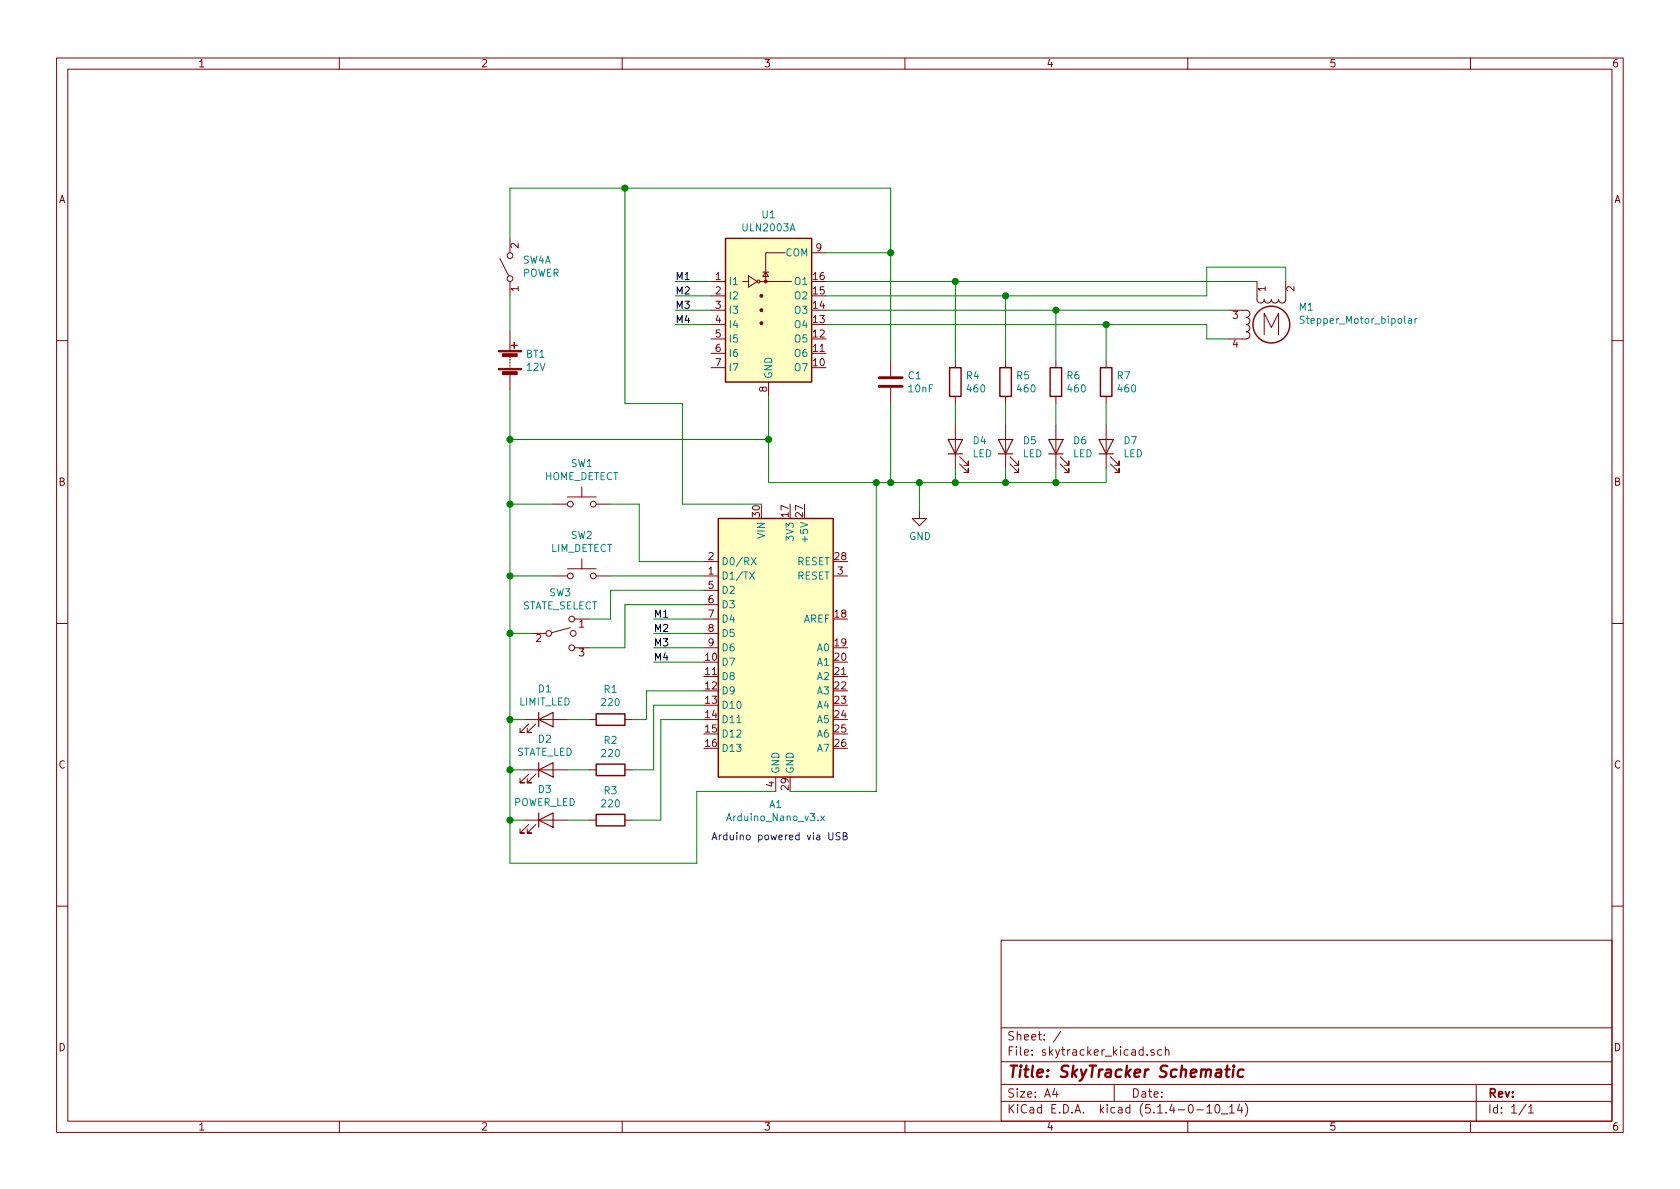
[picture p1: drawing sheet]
EESchema Schematic File Version 4
LIBS:skytracker_kicad-cache
EELAYER 30 0
EELAYER END
$Descr A4 11693 8268
encoding utf-8
Sheet 1 1
Title "SkyTracker Schematic"
Date ""
Rev ""
Comp ""
Comment1 ""
Comment2 ""
Comment3 ""
Comment4 ""
$EndDescr
$Comp
L Device:R R1
U 1 1
P 4250 5000
F 0 "R1" V 4457 5000 50  0000 C CNN
F 1 "220" V 4366 5000 50  0000 C CNN
F 2 "" V 4180 5000 50  0001 C CNN
F 3 "~" H 4250 5000 50  0001 C CNN
	1    4250 5000
	0    -1   -1   0   
$EndComp
$Comp
L MCU_Module:Arduino_Nano_v3.x A1
U 1 1
P 5400 4500
F 0 "A1" H 5400 3411 50  0000 C CNN
F 1 "Arduino_Nano_v3.x" H 5400 3320 50  0000 C CNN
F 2 "Module:Arduino_Nano" H 5550 3550 50  0001 L CNN
F 3 "http://www.mouser.com/pdfdocs/Gravitech_Arduino_Nano3_0.pdf" H 5400 3500 50  0001 C CNN
	1    5400 4500
	1    0    0    -1  
$EndComp
$Comp
L Device:R R3
U 1 1
P 4250 5700
F 0 "R3" V 4043 5700 50  0000 C CNN
F 1 "220" V 4134 5700 50  0000 C CNN
F 2 "" V 4180 5700 50  0001 C CNN
F 3 "~" H 4250 5700 50  0001 C CNN
	1    4250 5700
	0    1    1    0   
$EndComp
$Comp
L Device:R R2
U 1 1
P 4250 5350
F 0 "R2" V 4043 5350 50  0000 C CNN
F 1 "220" V 4134 5350 50  0000 C CNN
F 2 "" V 4180 5350 50  0001 C CNN
F 3 "~" H 4250 5350 50  0001 C CNN
	1    4250 5350
	0    1    1    0   
$EndComp
$Comp
L Device:LED D1
U 1 1
P 3800 5000
F 0 "D1" H 3793 5216 50  0000 C CNN
F 1 "LIMIT_LED" H 3793 5125 50  0000 C CNN
F 2 "" H 3800 5000 50  0001 C CNN
F 3 "~" H 3800 5000 50  0001 C CNN
	1    3800 5000
	1    0    0    -1  
$EndComp
$Comp
L Device:LED D2
U 1 1
P 3800 5350
F 0 "D2" H 3793 5566 50  0000 C CNN
F 1 "STATE_LED" H 3793 5475 50  0000 C CNN
F 2 "" H 3800 5350 50  0001 C CNN
F 3 "~" H 3800 5350 50  0001 C CNN
	1    3800 5350
	1    0    0    -1  
$EndComp
$Comp
L Device:LED D3
U 1 1
P 3800 5700
F 0 "D3" H 3793 5916 50  0000 C CNN
F 1 "POWER_LED" H 3793 5825 50  0000 C CNN
F 2 "" H 3800 5700 50  0001 C CNN
F 3 "~" H 3800 5700 50  0001 C CNN
	1    3800 5700
	1    0    0    -1  
$EndComp
Wire Wire Line
	4100 5350 3950 5350
Wire Wire Line
	3950 5000 4100 5000
Wire Wire Line
	3950 5700 4100 5700
Wire Wire Line
	3650 5000 3550 5000
Wire Wire Line
	3550 5000 3550 5350
Wire Wire Line
	3650 5350 3550 5350
Connection ~ 3550 5350
Wire Wire Line
	3550 5350 3550 5700
Wire Wire Line
	3650 5700 3550 5700
Connection ~ 3550 5700
$Comp
L Switch:SW_SPDT_MSM SW3
U 1 1
P 3900 4400
F 0 "SW3" H 3900 4685 50  0000 C CNN
F 1 "STATE_SELECT" H 3900 4594 50  0000 C CNN
F 2 "" H 3900 4400 50  0001 C CNN
F 3 "~" H 3900 4400 50  0001 C CNN
	1    3900 4400
	1    0    0    -1  
$EndComp
Connection ~ 3550 4400
Wire Wire Line
	3550 4400 3550 5000
Wire Wire Line
	3550 4400 3700 4400
$Comp
L Switch:SW_Push SW2
U 1 1
P 4050 4000
F 0 "SW2" H 4050 4285 50  0000 C CNN
F 1 "LIM_DETECT" H 4050 4194 50  0000 C CNN
F 2 "" H 4050 4200 50  0001 C CNN
F 3 "~" H 4050 4200 50  0001 C CNN
	1    4050 4000
	1    0    0    -1  
$EndComp
$Comp
L Switch:SW_Push SW1
U 1 1
P 4050 3500
F 0 "SW1" H 4050 3785 50  0000 C CNN
F 1 "HOME_DETECT" H 4050 3694 50  0000 C CNN
F 2 "" H 4050 3700 50  0001 C CNN
F 3 "~" H 4050 3700 50  0001 C CNN
	1    4050 3500
	1    0    0    -1  
$EndComp
Wire Wire Line
	4250 3500 4450 3500
Wire Wire Line
	4450 3500 4450 3900
Wire Wire Line
	4450 3900 4900 3900
Wire Wire Line
	3850 3500 3550 3500
Wire Wire Line
	3550 3500 3550 4000
Connection ~ 3550 5000
Wire Wire Line
	3850 4000 3550 4000
Wire Wire Line
	5500 5500 6100 5500
Wire Wire Line
	6100 5500 6100 3350
$Comp
L Transistor_Array:ULN2003A U1
U 1 1
P 5350 2150
F 0 "U1" H 5350 2817 50  0000 C CNN
F 1 "ULN2003A" H 5350 2726 50  0000 C CNN
F 2 "" H 5400 1600 50  0001 L CNN
F 3 "http://www.ti.com/lit/ds/symlink/uln2003a.pdf" H 5450 1950 50  0001 C CNN
	1    5350 2150
	1    0    0    -1  
$EndComp
Wire Wire Line
	4700 2250 4950 2250
Wire Wire Line
	6100 3350 5350 3350
$Comp
L Device:C C1
U 1 1
P 6200 2650
F 0 "C1" H 6315 2696 50  0000 L CNN
F 1 "10nF" H 6315 2605 50  0000 L CNN
F 2 "" H 6238 2500 50  0001 C CNN
F 3 "~" H 6200 2650 50  0001 C CNN
	1    6200 2650
	1    0    0    -1  
$EndComp
Wire Wire Line
	6200 2800 6200 3350
Wire Wire Line
	6200 3350 6100 3350
Connection ~ 6100 3350
Wire Wire Line
	6200 1750 6200 2500
Wire Wire Line
	8400 2250 8400 2350
Wire Wire Line
	5750 1950 6650 1950
Wire Wire Line
	5750 2050 7000 2050
Wire Wire Line
	5750 2150 7350 2150
Wire Wire Line
	5750 2250 7700 2250
$Comp
L Device:R R7
U 1 1
P 7700 2650
F 0 "R7" H 7770 2696 50  0000 L CNN
F 1 "460" H 7770 2605 50  0000 L CNN
F 2 "" V 7630 2650 50  0001 C CNN
F 3 "~" H 7700 2650 50  0001 C CNN
	1    7700 2650
	1    0    0    -1  
$EndComp
$Comp
L Device:R R6
U 1 1
P 7350 2650
F 0 "R6" H 7420 2696 50  0000 L CNN
F 1 "460" H 7420 2605 50  0000 L CNN
F 2 "" V 7280 2650 50  0001 C CNN
F 3 "~" H 7350 2650 50  0001 C CNN
	1    7350 2650
	1    0    0    -1  
$EndComp
$Comp
L Device:R R5
U 1 1
P 7000 2650
F 0 "R5" H 7070 2696 50  0000 L CNN
F 1 "460" H 7070 2605 50  0000 L CNN
F 2 "" V 6930 2650 50  0001 C CNN
F 3 "~" H 7000 2650 50  0001 C CNN
	1    7000 2650
	1    0    0    -1  
$EndComp
$Comp
L Device:R R4
U 1 1
P 6650 2650
F 0 "R4" H 6720 2696 50  0000 L CNN
F 1 "460" H 6720 2605 50  0000 L CNN
F 2 "" V 6580 2650 50  0001 C CNN
F 3 "~" H 6650 2650 50  0001 C CNN
	1    6650 2650
	1    0    0    -1  
$EndComp
Wire Wire Line
	6650 2500 6650 1950
Connection ~ 6650 1950
Wire Wire Line
	6650 1950 8750 1950
Wire Wire Line
	7000 2500 7000 2050
Connection ~ 7000 2050
Wire Wire Line
	7000 2050 8400 2050
Wire Wire Line
	7350 2500 7350 2150
Connection ~ 7350 2150
Wire Wire Line
	7350 2150 8550 2150
Wire Wire Line
	7700 2500 7700 2250
Connection ~ 7700 2250
Wire Wire Line
	7700 2250 8400 2250
$Comp
L Device:LED D4
U 1 1
P 6650 3100
F 0 "D4" V 6689 2983 50  0000 R CNN
F 1 "LED" V 6598 2983 50  0000 R CNN
F 2 "" H 6650 3100 50  0001 C CNN
F 3 "~" H 6650 3100 50  0001 C CNN
	1    6650 3100
	0    -1   -1   0   
$EndComp
$Comp
L Device:LED D5
U 1 1
P 7000 3100
F 0 "D5" V 7039 2983 50  0000 R CNN
F 1 "LED" V 6948 2983 50  0000 R CNN
F 2 "" H 7000 3100 50  0001 C CNN
F 3 "~" H 7000 3100 50  0001 C CNN
	1    7000 3100
	0    -1   -1   0   
$EndComp
$Comp
L Device:LED D6
U 1 1
P 7350 3100
F 0 "D6" V 7389 2983 50  0000 R CNN
F 1 "LED" V 7298 2983 50  0000 R CNN
F 2 "" H 7350 3100 50  0001 C CNN
F 3 "~" H 7350 3100 50  0001 C CNN
	1    7350 3100
	0    -1   -1   0   
$EndComp
$Comp
L Device:LED D7
U 1 1
P 7700 3100
F 0 "D7" V 7739 2983 50  0000 R CNN
F 1 "LED" V 7648 2983 50  0000 R CNN
F 2 "" H 7700 3100 50  0001 C CNN
F 3 "~" H 7700 3100 50  0001 C CNN
	1    7700 3100
	0    -1   -1   0   
$EndComp
Wire Wire Line
	6650 2800 6650 2950
Wire Wire Line
	7000 2800 7000 2950
Wire Wire Line
	7350 2800 7350 2950
Wire Wire Line
	7700 2800 7700 2950
Wire Wire Line
	7700 3350 7700 3250
Connection ~ 6200 3350
Wire Wire Line
	7350 3250 7350 3350
Connection ~ 7350 3350
Wire Wire Line
	7350 3350 7700 3350
Wire Wire Line
	7000 3250 7000 3350
Connection ~ 7000 3350
Wire Wire Line
	7000 3350 7350 3350
Wire Wire Line
	6650 3250 6650 3350
Connection ~ 6650 3350
Wire Wire Line
	6650 3350 7000 3350
Text Notes 4950 5850 0    50   ~ 0
Arduino powered via USB
Wire Wire Line
	6200 3350 6400 3350
Wire Wire Line
	3550 4000 3550 4400
Connection ~ 3550 4000
Wire Wire Line
	4250 4000 4900 4000
Wire Wire Line
	4550 4300 4900 4300
Wire Wire Line
	4550 4400 4900 4400
Wire Wire Line
	4550 4500 4900 4500
Wire Wire Line
	4550 4600 4900 4600
Wire Wire Line
	4700 1950 4950 1950
Wire Wire Line
	4700 2050 4950 2050
Wire Wire Line
	4700 2150 4950 2150
Text Label 4550 4600 0    50   ~ 0
M4
Text Label 4550 4300 0    50   ~ 0
M1
Text Label 4550 4400 0    50   ~ 0
M2
Text Label 4550 4500 0    50   ~ 0
M3
Text Label 4700 1950 0    50   ~ 0
M1
Text Label 4700 2050 0    50   ~ 0
M2
Text Label 4700 2150 0    50   ~ 0
M3
Text Label 4700 2250 0    50   ~ 0
M4
Wire Wire Line
	4400 5700 4600 5700
Wire Wire Line
	4600 5700 4600 5000
Wire Wire Line
	4600 5000 4900 5000
Wire Wire Line
	4400 5000 4500 5000
Wire Wire Line
	4500 5000 4500 4800
Wire Wire Line
	4500 4800 4900 4800
Wire Wire Line
	4400 5350 4550 5350
Wire Wire Line
	4550 5350 4550 4900
Wire Wire Line
	4550 4900 4900 4900
Wire Wire Line
	4850 6000 4850 5500
Wire Wire Line
	4850 5500 5400 5500
$Comp
L power:GND #PWR01
U 1 1
P 6400 3550
F 0 "#PWR01" H 6400 3300 50  0001 C CNN
F 1 "GND" H 6405 3377 50  0000 C CNN
F 2 "" H 6400 3550 50  0001 C CNN
F 3 "" H 6400 3550 50  0001 C CNN
	1    6400 3550
	1    0    0    -1  
$EndComp
Wire Wire Line
	6400 3550 6400 3350
Connection ~ 6400 3350
Wire Wire Line
	6400 3350 6650 3350
Wire Wire Line
	3550 5700 3550 6000
Wire Wire Line
	4100 4300 4250 4300
Wire Wire Line
	4250 4300 4250 4100
Wire Wire Line
	4250 4100 4900 4100
Wire Wire Line
	4900 4200 4350 4200
Wire Wire Line
	4350 4200 4350 4500
Wire Wire Line
	4350 4500 4100 4500
Wire Wire Line
	4750 3500 5300 3500
$Comp
L Device:Battery BT1
U 1 1
P 3550 2500
F 0 "BT1" H 3658 2546 50  0000 L CNN
F 1 "12V" H 3658 2455 50  0000 L CNN
F 2 "" V 3550 2560 50  0001 C CNN
F 3 "~" V 3550 2560 50  0001 C CNN
	1    3550 2500
	1    0    0    -1  
$EndComp
Wire Wire Line
	3550 6000 4850 6000
Wire Wire Line
	3550 2700 3550 3050
Connection ~ 3550 3500
Wire Wire Line
	4750 2800 4750 3500
Wire Wire Line
	5350 2750 5350 3050
Wire Wire Line
	3550 3050 5350 3050
Connection ~ 3550 3050
Wire Wire Line
	3550 3050 3550 3500
Connection ~ 5350 3050
Wire Wire Line
	5350 3050 5350 3350
$Comp
L Motor:Stepper_Motor_bipolar M1
U 1 1
P 8850 2250
F 0 "M1" H 9038 2374 50  0000 L CNN
F 1 "Stepper_Motor_bipolar" H 9038 2283 50  0000 L CNN
F 2 "" H 8860 2240 50  0001 C CNN
F 3 "http://www.infineon.com/dgdl/Application-Note-TLE8110EE_driving_UniPolarStepperMotor_V1.1.pdf?fileId=db3a30431be39b97011be5d0aa0a00b0" H 8860 2240 50  0001 C CNN
	1    8850 2250
	1    0    0    -1  
$EndComp
Wire Wire Line
	8400 2050 8400 1850
Wire Wire Line
	8400 1850 8950 1850
Wire Wire Line
	8950 1850 8950 1950
Wire Wire Line
	8400 2350 8550 2350
Wire Wire Line
	5750 1750 6200 1750
Wire Wire Line
	3550 1300 4350 1300
Wire Wire Line
	6200 1300 6200 1750
Connection ~ 6200 1750
$Comp
L Switch:SW_DPST_x2 SW4
U 1 1
P 3550 1850
F 0 "SW4" V 3596 1762 50  0000 R CNN
F 1 "POWER" V 3505 1762 50  0000 R CNN
F 2 "" H 3550 1850 50  0001 C CNN
F 3 "~" H 3550 1850 50  0001 C CNN
	1    3550 1850
	0    -1   -1   0   
$EndComp
Wire Wire Line
	3550 2050 3550 2300
Wire Wire Line
	3550 1650 3550 1300
Wire Wire Line
	4750 2800 4350 2800
Wire Wire Line
	4350 2800 4350 1300
Connection ~ 4350 1300
Wire Wire Line
	4350 1300 6200 1300
$EndSCHEMATC
